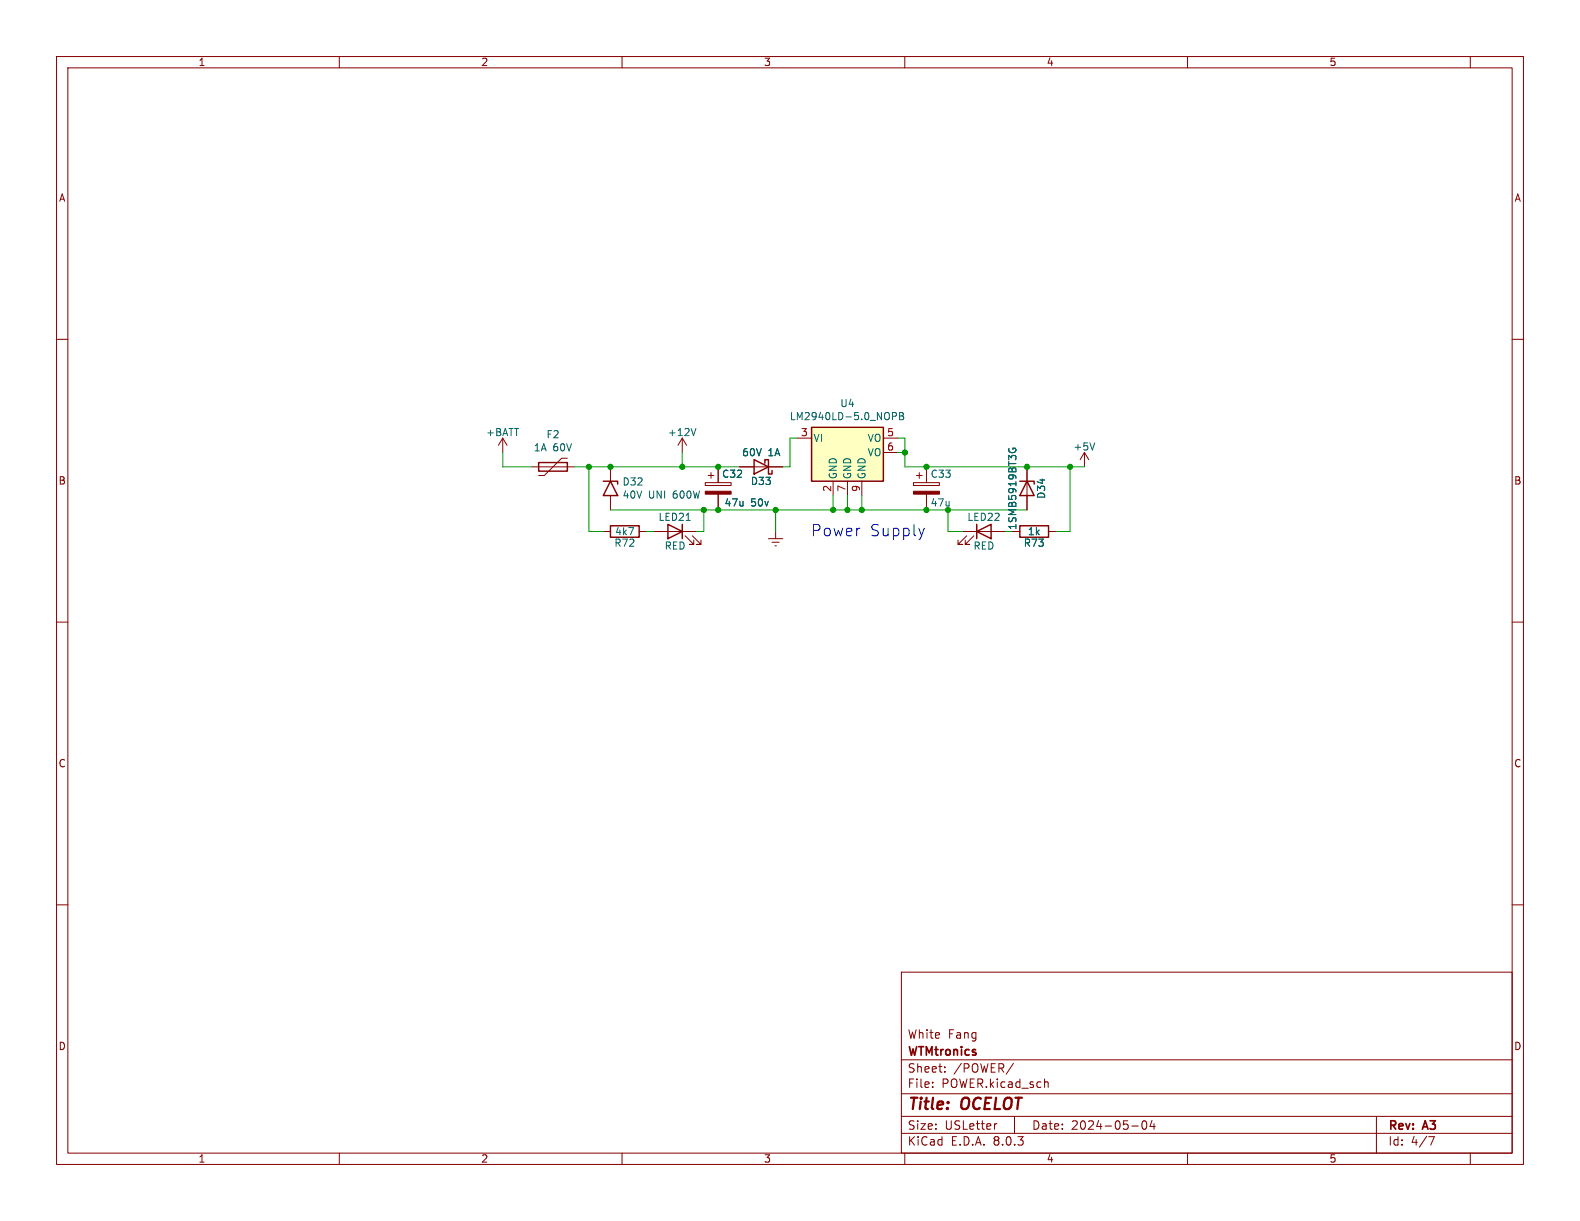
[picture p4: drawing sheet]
<svg xmlns="http://www.w3.org/2000/svg" width="279mm" height="216mm" viewBox="0 0 279 216" stroke-linecap="round" stroke-linejoin="round" font-family="sans-serif">
<g fill="none" stroke="#840000" stroke-width=".18">
<path d="M10 10h259.4v195.9h-259.4zM12 12h255.4v191.9h-255.4zM60 10v2M110 10v2M160 10v2M210 10v2M260 10v2M10 60h2M267.4 60h2M185.4 94h1.3M10 110h2M267.4 110h2"/>
<path d="M10 160h2M267.4 160h2M159.4 171.9h108v32h-108zM159.4 197.4h108M159.4 193.4h108M159.4 187.4h108M164.9 192.1v.2M164.9 191.4v.1M167.1 189.4v.2M167.1 188.7v.1M176.3 198.7l-.3 .1M179.2 188l-1.3 1.9"/>
<path d="M179.4 197.4v3M184.8 191.4h.5l.1 .9M200.1 199.1h1.2M202.1 198.3l.2-.1a.81 .81 0 0 1 .6 .6 .81 .81 0 0 1-.3 .8l-.2 .1a.81 .81 0 0 1-.3-1.4zM203.7 198.1l-.3 1.1h.9M204.1 198.7v1M243.4 197.4v6.5M60 203.9v2M110 203.9v2M159.4 200.4h108M160 203.9v2M210 203.9v2"/>
<path d="M252.6 201h1l-.6 1.5M260 203.9v2"/>
</g>
<path d="M180.3 93h5.1v2h-5.1z" fill="none" stroke="#840000" stroke-width=".25"/>
<path d="M143.5 75.6h12.7v9.5h-12.7z" fill="#ffffc2"/>
<g fill="none" stroke="#840000" stroke-width=".25">
<path d="M143.5 75.6h12.7v9.5h-12.7zM95.2 81.8h5.1v1.5h-5.1zM106.7 85.1h2.5v.5M107.9 93h5.1v2h-5.1zM107.9 85.1l1.3 2.5h-2.5zM118.1 92.7l2.5 1.3-2.5 1.3zM120.6 92.7v2.6M133.3 81.3l2.6 1.3-2.6 1.2zM135.3 81.9v-.6h.6v2.5h.6v-.6M172.7 94l2.6-1.3v2.6zM172.7 92.7v2.6M180.3 85.1h2.6v.5"/>
<path d="M181.6 85.1l1.3 2.5h-2.6z"/>
</g>
<g fill="none" stroke="#840000" stroke-width=".18">
<path d="M88.9 77.5l-.8 1.2M88.9 77.5v2.5M88.9 77.5l.8 1.2M120.6 77.5l-.7 1.2M120.6 77.5v2.5M120.6 77.5l.8 1.2M141 77.5h2.5M156.2 77.5h2.5M94 82.6h7.6M100.3 81h-1l-3 3.1h-1.1M106.7 94h1.2M107.9 82.6v2.5"/>
<path d="M107.9 87.6v2.6M113 94h1.3M115.6 94h7.6M121.2 94.7l1.5 1.6h-.8h.8v-.8M122.4 94.7l1.6 1.6h-.8h.8v-.8M124.7 85.3h4.6v.6h-4.6zM125.2 84.1h1M125.7 83.6v1M127 82.6v2.7M127 87.4v2.8M130.8 82.6h7.6M135.9 95.3h2.5"/>
<path d="M136.5 95.9h1.3M137 96.5h.3M137.2 94v1.3M147.3 85.1v2.5M149.9 85.1v2.5M152.4 85.1v2.5M156.2 80h2.5M161.5 85.3h4.6v.6h-4.6zM162.1 84.1h1M162.6 83.6v1M163.8 82.6v2.7M163.8 87.4v2.8"/>
<path d="M170.2 94h7.6M170.9 94.7l-1.5 1.6h.8h-.8v-.8M172.2 94.7l-1.5 1.6h.7h-.7v-.8M181.6 82.6v7.6M185.4 94h1.3M191.8 80l-.8 1.3M191.8 80v2.6M191.8 80l.7 1.3"/>
</g>
<path d="M123.1 75.8l-.5 1.2M157.8 73.6l.6-.1 .1-.1v-.3l-.7-.2v1.3M159.1 72.9h.4l.2 .3-.2 .3 .2 .2 .1 .3-.2 .2h-.5zM159.1 73.5h.4M178.4 79.3v.5l.3 .2M179.1 79.5v-.2h.5v.5l-.3 .2M193.6 78.3l-.4 1.3M121.3 92h.8" fill="none" stroke="#006464" stroke-width=".18"/>
<g fill="#840000" stroke="#840000" stroke-width=".18">
<path d="M161.5 86.9h4.6v.5h-4.6z"/>
<path d="M124.7 86.9h4.6v.5h-4.6z"/>
</g>
<path d="M163.4 93.4l-.4 1.3" fill="none" stroke="#0000c2" stroke-width=".18"/>
<g fill="none" stroke="#009600" stroke-width=".18">
<path d="M141 77.5h-1.3v5.1h-1.3M158.7 77.5h1.3v5.1h31.8M88.9 80v2.6h5.1M101.6 82.6h29.2M104.1 82.6v11.4h2.6M107.9 90.2h73.7M114.3 94h1.3M120.6 80v2.6M124.5 90.2v3.8h-1.3M137.2 90.2v3.8M147.3 87.6v2.6M149.9 87.6v2.6"/>
<path d="M152.4 87.6v2.6M158.7 80h1.3M167.6 90.2v3.8h2.6M177.8 94h1.3M189.2 82.6v11.4h-2.5"/>
</g>
<g fill="#009600" stroke="#009600" stroke-width=".18">
<circle cx="181.6" cy="82.6" r=".46"/>
<circle cx="152.4" cy="90.2" r=".46"/>
<circle cx="163.8" cy="90.2" r=".46"/>
<circle cx="163.8" cy="82.6" r=".46"/>
<circle cx="167.6" cy="90.2" r=".46"/>
<circle cx="147.3" cy="90.2" r=".46"/>
<circle cx="149.9" cy="90.2" r=".46"/>
<circle cx="160" cy="80" r=".46"/>
<circle cx="189.2" cy="82.6" r=".46"/>
<circle cx="127" cy="90.2" r=".46"/>
<circle cx="124.5" cy="90.2" r=".46"/>
<circle cx="107.9" cy="82.6" r=".46"/>
<circle cx="127" cy="82.6" r=".46"/>
<circle cx="120.6" cy="82.6" r=".46"/>
<circle cx="137.2" cy="90.2" r=".46"/>
<circle cx="104.1" cy="82.6" r=".46"/>
</g>
<g font-size="2.8" fill="#0000c2">
<text x="143.4" y="95">Power</text>
<text x="153.9" y="95">Supply</text>
</g>
<g font-size="2.8" fill="#840000">
<text x="160.4" y="196.8">Title:</text>
<text x="170.1" y="196.8">OCELOT</text>
</g>
<g font-size="2.1" fill="#840000">
<text x="160.4" y="183.9">White</text>
<text x="167.6" y="183.9">Fang</text>
<text x="160.4" y="189.9">Sheet:</text>
<text x="160.4" y="187.1">WTMtronics</text>
<text x="168.6" y="189.9">/POWER/</text>
<text x="160.4" y="192.6">File:</text>
<text x="166.5" y="192.6">POWER.kicad_sch</text>
<text x="160.4" y="202.8">KiCad</text>
<text x="160.4" y="200">Size:</text>
<text x="167.1" y="200">USLetter</text>
<text x="168.1" y="202.8">E.D.A.</text>
<text x="175.7" y="202.8">8.0.3</text>
<text x="182.4" y="200">Date:</text>
<text x="189.4" y="200">2024-05-04</text>
<text x="245.4" y="200.2">Rev:</text>
<text x="245.4" y="202.8">Id:</text>
<text x="249.5" y="202.8">4/7</text>
<text x="251.8" y="200.2">A3</text>
</g>
<g font-size="1.8" fill="#840000">
<text x="35" y="11.9">1</text>
<text x="85" y="11.9">2</text>
<text x="135" y="11.9">3</text>
<text x="185" y="11.9">4</text>
<text x="235" y="11.9">5</text>
<text x="10.3" y="35.9">A</text>
<text x="267.7" y="35.9">A</text>
<text x="10.3" y="85.9">B</text>
<text x="267.7" y="85.9">B</text>
<text x="179.9" y="93.8" transform="rotate(-90 179.9 93.8)">1SMB5919BT3G</text>
<text x="10.3" y="135.9">C</text>
<text x="267.7" y="135.9">C</text>
<text x="10.3" y="185.9">D</text>
<text x="267.7" y="185.9">D</text>
<text x="35" y="205.8">1</text>
<text x="85" y="205.8">2</text>
<text x="135" y="205.8">3</text>
<text x="185" y="205.8">4</text>
<text x="235" y="205.8">5</text>
</g>
<g font-size="1.8" fill="#006464">
<text x="85.9" y="77.3">+BATT</text>
<text x="96.5" y="77.7">F2</text>
<text x="118" y="77.3">+12V</text>
<text x="139.6" y="74.5">LM2940LD-5.0_NOPB</text>
<text x="148.5" y="72.2">U4</text>
<text x="94.3" y="80">1A</text>
<text x="97.8" y="80">60V</text>
<text x="131.1" y="80.9">60V</text>
<text x="135.8" y="80.9">1A</text>
<text x="143.8" y="78.3">VI</text>
<text x="153.3" y="78.3">VO</text>
<text x="153.3" y="80.9">VO</text>
<text x="189.7" y="79.9">+5V</text>
<text x="110" y="88.4">40V</text>
<text x="110" y="86.1">D32</text>
<text x="114.7" y="88.4">UNI</text>
<text x="119.1" y="88.4">600W</text>
<text x="127.6" y="84.7">C32</text>
<text x="128" y="89.8">47u</text>
<text x="132.7" y="86">D33</text>
<text x="132.8" y="89.8">50v</text>
<text x="148.2" y="84.8" transform="rotate(-90 148.2 84.8)">GND</text>
<text x="150.7" y="84.8" transform="rotate(-90 150.7 84.8)">GND</text>
<text x="153.3" y="84.8" transform="rotate(-90 153.3 84.8)">GND</text>
<text x="164.5" y="84.7">C33</text>
<text x="164.5" y="89.8">47u</text>
<text x="185" y="88.3" transform="rotate(-90 185 88.3)">D34</text>
<text x="108.7" y="94.8">4k7</text>
<text x="116.3" y="92.3">LED21</text>
<text x="171" y="92.3">LED22</text>
<text x="181.7" y="94.8">1k</text>
<text x="108.5" y="96.9">R72</text>
<text x="117.4" y="97.4">RED</text>
<text x="172" y="97.4">RED</text>
<text x="180.9" y="96.9">R73</text>
</g>
<g font-size="1.8" fill="#a90000">
<text x="141.5" y="77.2">3</text>
<text x="156.8" y="77.2">5</text>
<text x="156.8" y="79.8">6</text>
<text x="147.1" y="87.1" transform="rotate(-90 147.1 87.1)">2</text>
<text x="149.6" y="87.1" transform="rotate(-90 149.6 87.1)">7</text>
<text x="152.1" y="87.1" transform="rotate(-90 152.1 87.1)">9</text>
</g>
</svg>
